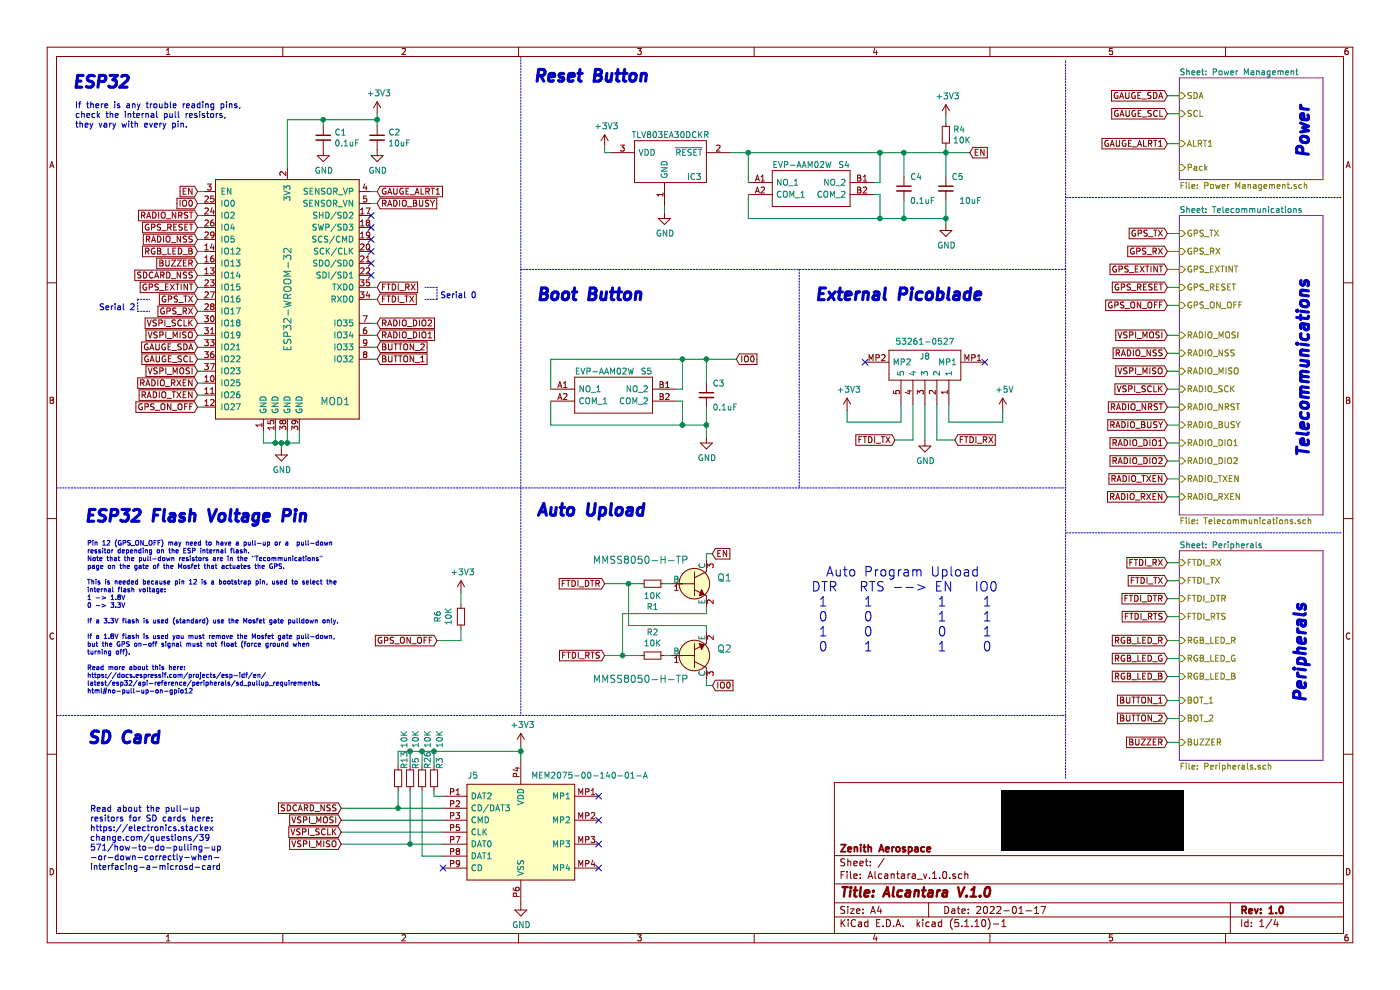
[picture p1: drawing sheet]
EESchema Schematic File Version 4
EELAYER 30 0
EELAYER END
$Descr A4 11693 8268
encoding utf-8
Sheet 1 4
Title "Alcantara V.1.0"
Date "2022-01-17"
Rev "1.0"
Comp "Zenith Aerospace"
Comment1 ""
Comment2 ""
Comment3 ""
Comment4 ""
$EndDescr
$Sheet
S 9850 650  1200 850 
U 60D72946
F0 "Power Management" 50
F1 "Power Management.sch" 50
F2 "SDA" I L 9850 800 50 
F3 "SCL" I L 9850 950 50 
F4 "ALRT1" I L 9850 1200 50 
F5 "Pack" I L 9850 1400 50 
$EndSheet
$Sheet
S 9850 1800 1200 2500
U 60D892C4
F0 "Telecommunications" 50
F1 "Telecommunications.sch" 50
F2 "GPS_TX" I L 9850 1950 50 
F3 "GPS_RX" I L 9850 2100 50 
F4 "GPS_EXTINT" I L 9850 2250 50 
F5 "GPS_RESET" I L 9850 2400 50 
F6 "RADIO_MOSI" I L 9850 2800 50 
F7 "RADIO_MISO" I L 9850 3100 50 
F8 "RADIO_NRST" I L 9850 3400 50 
F9 "RADIO_BUSY" I L 9850 3550 50 
F10 "RADIO_DIO1" I L 9850 3700 50 
F11 "RADIO_DIO2" I L 9850 3850 50 
F12 "RADIO_TXEN" I L 9850 4000 50 
F13 "RADIO_RXEN" I L 9850 4150 50 
F14 "RADIO_NSS" I L 9850 2950 50 
F15 "RADIO_SCK" I L 9850 3250 50 
F16 "GPS_ON_OFF" I L 9850 2550 50 
$EndSheet
$Sheet
S 9850 4600 1200 1750
U 60D8A7EE
F0 "Peripherals" 50
F1 "Peripherals.sch" 50
F2 "FTDI_RX" I L 9850 4700 50 
F3 "FTDI_TX" I L 9850 4850 50 
F4 "RGB_LED_R" I L 9850 5350 50 
F5 "RGB_LED_G" I L 9850 5500 50 
F6 "RGB_LED_B" I L 9850 5650 50 
F7 "BUZZER" I L 9850 6200 50 
F8 "BOT_1" I L 9850 5850 50 
F9 "BOT_2" I L 9850 6000 50 
F10 "FTDI_DTR" I L 9850 5000 50 
F11 "FTDI_RTS" I L 9850 5150 50 
$EndSheet
$Comp
L archive:power_GND #PWR01
U 1 1
P 2350 3750
F 0 "#PWR01" H 2350 3500 50  0001 C CNN
F 1 "GND" H 2355 3577 50  0000 C CNN
F 2 "" H 2350 3750 50  0001 C CNN
F 3 "" H 2350 3750 50  0001 C CNN
	1    2350 3750
	1    0    0    -1  
$EndComp
Wire Wire Line
	2350 3750 2350 3700
Wire Wire Line
	2350 3700 2300 3700
Wire Wire Line
	2200 3700 2200 3600
Wire Wire Line
	2350 3700 2400 3700
Wire Wire Line
	2500 3700 2500 3600
Connection ~ 2350 3700
Wire Wire Line
	2300 3600 2300 3700
Connection ~ 2300 3700
Wire Wire Line
	2300 3700 2200 3700
Wire Wire Line
	2400 3600 2400 3700
Connection ~ 2400 3700
Wire Wire Line
	2400 3700 2500 3700
$Comp
L archive:Device_C_Small C5
U 1 1
P 7900 1575
F 0 "C5" H 8050 1675 50  0000 R CNN
F 1 "10uF" H 8200 1475 50  0000 R CNN
F 2 "Capacitor_SMD:C_0603_1608Metric" H 7900 1575 50  0001 C CNN
F 3 "~" H 7900 1575 50  0001 C CNN
	1    7900 1575
	1    0    0    -1  
$EndComp
$Comp
L archive:power_GND #PWR06
U 1 1
P 7900 1875
F 0 "#PWR06" H 7900 1625 50  0001 C CNN
F 1 "GND" H 7905 1702 50  0000 C CNN
F 2 "" H 7900 1875 50  0001 C CNN
F 3 "" H 7900 1875 50  0001 C CNN
	1    7900 1875
	1    0    0    -1  
$EndComp
Wire Wire Line
	7900 1475 7900 1275
$Comp
L archive:power_+3V3 #PWR07
U 1 1
P 7900 975
F 0 "#PWR07" H 7900 825 50  0001 C CNN
F 1 "+3V3" H 7915 1148 50  0000 C CNN
F 2 "" H 7900 975 50  0001 C CNN
F 3 "" H 7900 975 50  0001 C CNN
	1    7900 975 
	1    0    0    -1  
$EndComp
$Comp
L archive:Device_R_Small R4
U 1 1
P 7900 1125
F 0 "R4" H 7959 1171 50  0000 L CNN
F 1 "10K" H 7959 1080 50  0000 L CNN
F 2 "Resistor_SMD:R_0603_1608Metric" H 7900 1125 50  0001 C CNN
F 3 "~" H 7900 1125 50  0001 C CNN
	1    7900 1125
	1    0    0    -1  
$EndComp
Wire Wire Line
	7900 1225 7900 1275
Connection ~ 7900 1275
Wire Wire Line
	7900 1025 7900 975 
Text GLabel 9750 1200 0    50   Input ~ 0
GAUGE_ALRT1
Text GLabel 9750 1950 0    50   Input ~ 0
GPS_TX
Wire Wire Line
	9750 1950 9850 1950
Wire Wire Line
	9750 2100 9850 2100
Text GLabel 9750 2250 0    50   Input ~ 0
GPS_EXTINT
Wire Wire Line
	9750 2250 9850 2250
Text GLabel 9750 2400 0    50   Input ~ 0
GPS_RESET
Wire Wire Line
	9750 2400 9850 2400
Text GLabel 9750 2550 0    50   Input ~ 0
GPS_ON_OFF
Wire Wire Line
	9750 2550 9850 2550
Wire Wire Line
	9750 2800 9850 2800
Wire Wire Line
	9750 2950 9850 2950
Wire Wire Line
	9750 3100 9850 3100
Text GLabel 9750 3400 0    50   Input ~ 0
RADIO_NRST
Wire Wire Line
	9750 3400 9850 3400
Text GLabel 9750 3550 0    50   Input ~ 0
RADIO_BUSY
Text GLabel 9750 3700 0    50   Input ~ 0
RADIO_DIO1
Text GLabel 9750 3850 0    50   Input ~ 0
RADIO_DIO2
Text GLabel 9750 4000 0    50   Input ~ 0
RADIO_TXEN
Text GLabel 9750 4150 0    50   Input ~ 0
RADIO_RXEN
Wire Wire Line
	9750 3250 9850 3250
Wire Wire Line
	9850 3550 9750 3550
Wire Wire Line
	9850 3850 9750 3850
Wire Wire Line
	9850 4150 9750 4150
Wire Wire Line
	9750 4000 9850 4000
Wire Wire Line
	9750 3700 9850 3700
Wire Wire Line
	9750 800  9850 800 
Wire Wire Line
	9850 950  9750 950 
Wire Wire Line
	9750 1200 9850 1200
Text GLabel 9750 4700 0    50   Input ~ 0
FTDI_RX
Text GLabel 9750 4850 0    50   Input ~ 0
FTDI_TX
Wire Wire Line
	9850 4850 9750 4850
Wire Wire Line
	9750 4700 9850 4700
Text GLabel 9750 5350 0    50   Input ~ 0
RGB_LED_R
Text GLabel 9750 5500 0    50   Input ~ 0
RGB_LED_G
Wire Wire Line
	9850 5500 9750 5500
Wire Wire Line
	9750 5350 9850 5350
Text GLabel 9750 5850 0    50   Input ~ 0
BUTTON_1
Text GLabel 9750 6000 0    50   Input ~ 0
BUTTON_2
Wire Wire Line
	9850 6000 9750 6000
Wire Wire Line
	9750 5850 9850 5850
Text GLabel 9750 5650 0    50   Input ~ 0
RGB_LED_B
Text GLabel 9750 6200 0    50   Input ~ 0
BUZZER
Wire Wire Line
	9850 6200 9750 6200
Wire Wire Line
	9750 5650 9850 5650
$Comp
L archive:dk_RF-Transceiver-Modules_ESP32-WROOM-32 MOD1
U 1 1
P 2200 1500
F 0 "MOD1" H 2800 -350 60  0000 C CNN
F 1 "ESP32-WROOM-32" V 2400 500 60  0000 C CNN
F 2 "digikey-footprints:ESP32-WROOM-32D" H 2400 1700 60  0001 L CNN
F 3 "https://www.espressif.com/sites/default/files/documentation/esp32-wroom-32_datasheet_en.pdf" H 2400 1800 60  0001 L CNN
F 4 "1904-1010-1-ND" H 2400 1900 60  0001 L CNN "Digi-Key_PN"
F 5 "ESP32-WROOM-32" H 2400 2000 60  0001 L CNN "MPN"
F 6 "RF/IF and RFID" H 2400 2100 60  0001 L CNN "Category"
F 7 "RF Transceiver Modules" H 2400 2200 60  0001 L CNN "Family"
F 8 "https://www.espressif.com/sites/default/files/documentation/esp32-wroom-32_datasheet_en.pdf" H 2400 2300 60  0001 L CNN "DK_Datasheet_Link"
F 9 "/product-detail/en/espressif-systems/ESP32-WROOM-32/1904-1010-1-ND/8544305" H 2400 2400 60  0001 L CNN "DK_Detail_Page"
F 10 "SMD MODULE, ESP32-D0WDQ6, 32MBIT" H 2400 2500 60  0001 L CNN "Description"
F 11 "Espressif Systems" H 2400 2600 60  0001 L CNN "Manufacturer"
F 12 "Active" H 2400 2700 60  0001 L CNN "Status"
	1    2200 1500
	1    0    0    -1  
$EndComp
Connection ~ 3150 1000
Wire Wire Line
	3150 950  3150 1000
Connection ~ 2700 1000
Wire Wire Line
	3150 1000 2700 1000
Wire Wire Line
	3150 1000 3150 1050
$Comp
L archive:power_GND #PWR04
U 1 1
P 3150 1250
F 0 "#PWR04" H 3150 1000 50  0001 C CNN
F 1 "GND" H 3155 1077 50  0000 C CNN
F 2 "" H 3150 1250 50  0001 C CNN
F 3 "" H 3150 1250 50  0001 C CNN
	1    3150 1250
	1    0    0    -1  
$EndComp
$Comp
L archive:Device_C_Small C2
U 1 1
P 3150 1150
F 0 "C2" H 3242 1196 50  0000 L CNN
F 1 "10uF" H 3242 1105 50  0000 L CNN
F 2 "Capacitor_SMD:C_0603_1608Metric" H 3150 1150 50  0001 C CNN
F 3 "~" H 3150 1150 50  0001 C CNN
	1    3150 1150
	1    0    0    -1  
$EndComp
Wire Wire Line
	2700 1000 2700 1050
$Comp
L archive:power_GND #PWR02
U 1 1
P 2700 1250
F 0 "#PWR02" H 2700 1000 50  0001 C CNN
F 1 "GND" H 2705 1077 50  0000 C CNN
F 2 "" H 2700 1250 50  0001 C CNN
F 3 "" H 2700 1250 50  0001 C CNN
	1    2700 1250
	1    0    0    -1  
$EndComp
$Comp
L archive:Device_C_Small C1
U 1 1
P 2700 1150
F 0 "C1" H 2792 1196 50  0000 L CNN
F 1 "0.1uF" H 2792 1105 50  0000 L CNN
F 2 "Capacitor_SMD:C_0603_1608Metric" H 2700 1150 50  0001 C CNN
F 3 "~" H 2700 1150 50  0001 C CNN
	1    2700 1150
	1    0    0    -1  
$EndComp
$Comp
L archive:power_+3V3 #PWR03
U 1 1
P 3150 950
F 0 "#PWR03" H 3150 800 50  0001 C CNN
F 1 "+3V3" H 3165 1123 50  0000 C CNN
F 2 "" H 3150 950 50  0001 C CNN
F 3 "" H 3150 950 50  0001 C CNN
	1    3150 950 
	1    0    0    -1  
$EndComp
Wire Wire Line
	2400 1000 2700 1000
$Comp
L archive:Device_C_Small C4
U 1 1
P 7550 1575
F 0 "C4" H 7500 1675 50  0000 R CNN
F 1 "0.1uF" H 7500 1475 50  0000 R CNN
F 2 "Capacitor_SMD:C_0603_1608Metric" H 7550 1575 50  0001 C CNN
F 3 "~" H 7550 1575 50  0001 C CNN
	1    7550 1575
	-1   0    0    -1  
$EndComp
Wire Wire Line
	7550 1825 7550 1675
Wire Wire Line
	7550 1475 7550 1275
Text GLabel 9750 5000 0    50   Input ~ 0
FTDI_DTR
Text GLabel 9750 5150 0    50   Input ~ 0
FTDI_RTS
Wire Wire Line
	9850 5150 9750 5150
Wire Wire Line
	9750 5000 9850 5000
$Comp
L archive:dk_Transistors-Bipolar-BJT-Single_MMSS8050-H-TP Q1
U 1 1
P 5800 4875
F 0 "Q1" H 5988 4928 60  0000 L CNN
F 1 "MMSS8050-H-TP" H 4950 5075 60  0000 L CNN
F 2 "digikey-footprints:SOT-23-3" H 6000 5075 60  0001 L CNN
F 3 "https://www.mccsemi.com/pdf/Products/MMSS8050(SOT-23).pdf" H 6000 5175 60  0001 L CNN
F 4 "MMSS8050-H-TPMSCT-ND" H 6000 5275 60  0001 L CNN "Digi-Key_PN"
F 5 "MMSS8050-H-TP" H 6000 5375 60  0001 L CNN "MPN"
F 6 "Discrete Semiconductor Products" H 6000 5475 60  0001 L CNN "Category"
F 7 "Transistors - Bipolar (BJT) - Single" H 6000 5575 60  0001 L CNN "Family"
F 8 "https://www.mccsemi.com/pdf/Products/MMSS8050(SOT-23).pdf" H 6000 5675 60  0001 L CNN "DK_Datasheet_Link"
F 9 "/product-detail/en/micro-commercial-co/MMSS8050-H-TP/MMSS8050-H-TPMSCT-ND/2825945" H 6000 5775 60  0001 L CNN "DK_Detail_Page"
F 10 "TRANS NPN 25V 1.5A SOT23" H 6000 5875 60  0001 L CNN "Description"
F 11 "Micro Commercial Co" H 6000 5975 60  0001 L CNN "Manufacturer"
F 12 "Active" H 6000 6075 60  0001 L CNN "Status"
	1    5800 4875
	1    0    0    -1  
$EndComp
$Comp
L archive:dk_Transistors-Bipolar-BJT-Single_MMSS8050-H-TP Q2
U 1 1
P 5800 5475
F 0 "Q2" H 5988 5422 60  0000 L CNN
F 1 "MMSS8050-H-TP" H 4950 5675 60  0000 L CNN
F 2 "digikey-footprints:SOT-23-3" H 6000 5675 60  0001 L CNN
F 3 "https://www.mccsemi.com/pdf/Products/MMSS8050(SOT-23).pdf" H 6000 5775 60  0001 L CNN
F 4 "MMSS8050-H-TPMSCT-ND" H 6000 5875 60  0001 L CNN "Digi-Key_PN"
F 5 "MMSS8050-H-TP" H 6000 5975 60  0001 L CNN "MPN"
F 6 "Discrete Semiconductor Products" H 6000 6075 60  0001 L CNN "Category"
F 7 "Transistors - Bipolar (BJT) - Single" H 6000 6175 60  0001 L CNN "Family"
F 8 "https://www.mccsemi.com/pdf/Products/MMSS8050(SOT-23).pdf" H 6000 6275 60  0001 L CNN "DK_Datasheet_Link"
F 9 "/product-detail/en/micro-commercial-co/MMSS8050-H-TP/MMSS8050-H-TPMSCT-ND/2825945" H 6000 6375 60  0001 L CNN "DK_Detail_Page"
F 10 "TRANS NPN 25V 1.5A SOT23" H 6000 6475 60  0001 L CNN "Description"
F 11 "Micro Commercial Co" H 6000 6575 60  0001 L CNN "Manufacturer"
F 12 "Active" H 6000 6675 60  0001 L CNN "Status"
	1    5800 5475
	1    0    0    1   
$EndComp
$Comp
L archive:Device_R_Small R1
U 1 1
P 5450 4875
F 0 "R1" V 5254 4875 50  0000 C CNN
F 1 "10K" V 5345 4875 50  0000 C CNN
F 2 "Resistor_SMD:R_0603_1608Metric" H 5450 4875 50  0001 C CNN
F 3 "~" H 5450 4875 50  0001 C CNN
	1    5450 4875
	0    1    -1   0   
$EndComp
$Comp
L archive:Device_R_Small R2
U 1 1
P 5450 5475
F 0 "R2" V 5254 5475 50  0000 C CNN
F 1 "10K" V 5345 5475 50  0000 C CNN
F 2 "Resistor_SMD:R_0603_1608Metric" H 5450 5475 50  0001 C CNN
F 3 "~" H 5450 5475 50  0001 C CNN
	1    5450 5475
	0    1    1    0   
$EndComp
Wire Wire Line
	5550 5475 5600 5475
Wire Wire Line
	5550 4875 5600 4875
Text GLabel 5050 4875 0    50   Input ~ 0
FTDI_DTR
Text GLabel 5050 5475 0    50   Input ~ 0
FTDI_RTS
Wire Wire Line
	5050 5475 5200 5475
Wire Wire Line
	5050 4875 5250 4875
Wire Wire Line
	5250 4875 5250 5225
Wire Wire Line
	5250 5225 5900 5225
Wire Wire Line
	5900 5225 5900 5275
Connection ~ 5250 4875
Wire Wire Line
	5250 4875 5350 4875
Wire Wire Line
	5900 5075 5900 5125
Wire Wire Line
	5900 5125 5200 5125
Wire Wire Line
	5200 5125 5200 5475
Connection ~ 5200 5475
Wire Wire Line
	5200 5475 5350 5475
Text GLabel 1650 1600 0    50   Input ~ 0
EN
Text GLabel 1650 1700 0    50   Input ~ 0
IO0
Wire Wire Line
	1650 1600 1700 1600
Wire Wire Line
	1650 1700 1700 1700
Wire Wire Line
	1650 1800 1700 1800
Wire Wire Line
	1650 1900 1700 1900
Wire Wire Line
	1650 2000 1700 2000
Wire Wire Line
	1650 2100 1700 2100
Wire Wire Line
	1650 2200 1700 2200
Wire Wire Line
	1650 2300 1700 2300
Wire Wire Line
	1650 2400 1700 2400
Wire Wire Line
	1650 2500 1700 2500
Wire Wire Line
	1650 2600 1700 2600
Text GLabel 8100 1275 2    50   Input ~ 0
EN
Connection ~ 7550 1275
Connection ~ 7550 1825
Wire Wire Line
	7900 1825 7900 1675
Wire Wire Line
	7900 1875 7900 1825
Wire Wire Line
	7550 1825 7900 1825
Connection ~ 7900 1825
Wire Wire Line
	7900 1275 8100 1275
$Comp
L archive:power_GND #PWR05
U 1 1
P 5900 3650
F 0 "#PWR05" H 5900 3400 50  0001 C CNN
F 1 "GND" H 5905 3477 50  0000 C CNN
F 2 "" H 5900 3650 50  0001 C CNN
F 3 "" H 5900 3650 50  0001 C CNN
	1    5900 3650
	1    0    0    -1  
$EndComp
$Comp
L archive:Device_C_Small C3
U 1 1
P 5900 3300
F 0 "C3" H 5850 3400 50  0000 R CNN
F 1 "0.1uF" H 5850 3200 50  0000 R CNN
F 2 "Capacitor_SMD:C_0603_1608Metric" H 5900 3300 50  0001 C CNN
F 3 "~" H 5900 3300 50  0001 C CNN
	1    5900 3300
	-1   0    0    -1  
$EndComp
Wire Wire Line
	5900 3550 5900 3400
Wire Wire Line
	5900 3200 5900 3000
Connection ~ 5900 3000
Text GLabel 6150 3000 2    50   Input ~ 0
IO0
Wire Wire Line
	5900 3000 6150 3000
Wire Wire Line
	5900 3650 5900 3550
Connection ~ 5900 3550
Text GLabel 5950 4625 2    50   Input ~ 0
EN
Text GLabel 5950 5725 2    50   Input ~ 0
IO0
Wire Wire Line
	5900 4675 5900 4625
Wire Wire Line
	5900 4625 5950 4625
Wire Wire Line
	5900 5675 5900 5725
Wire Wire Line
	5900 5725 5950 5725
Text GLabel 3150 2400 2    50   Input ~ 0
FTDI_RX
Text GLabel 3150 2500 2    50   Input ~ 0
FTDI_TX
Wire Wire Line
	3150 2500 3100 2500
Wire Wire Line
	3100 2400 3150 2400
Text GLabel 1650 2600 0    50   Input ~ 0
GPS_RX
Text GLabel 1650 2500 0    50   Input ~ 0
GPS_TX
Text GLabel 1650 2900 0    50   Input ~ 0
GAUGE_SDA
Text GLabel 1650 3000 0    50   Input ~ 0
GAUGE_SCL
Wire Wire Line
	1650 3000 1700 3000
Wire Wire Line
	1650 2900 1700 2900
Text GLabel 1650 2800 0    50   Input ~ 0
VSPI_MISO
Text GLabel 1650 3100 0    50   Input ~ 0
VSPI_MOSI
Text GLabel 1650 2700 0    50   Input ~ 0
VSPI_SCLK
NoConn ~ 3100 2300
NoConn ~ 3100 2200
NoConn ~ 3100 2100
NoConn ~ 3100 2000
NoConn ~ 3100 1900
NoConn ~ 3100 1800
Text GLabel 1650 2100 0    50   Input ~ 0
RGB_LED_B
Text GLabel 3150 3000 2    50   Input ~ 0
BUTTON_1
Text GLabel 3150 2900 2    50   Input ~ 0
BUTTON_2
Text GLabel 1650 1800 0    50   Input ~ 0
RADIO_NRST
Text GLabel 3150 1700 2    50   Input ~ 0
RADIO_BUSY
Text GLabel 3150 2800 2    50   Input ~ 0
RADIO_DIO1
Text GLabel 3150 2700 2    50   Input ~ 0
RADIO_DIO2
Text GLabel 1650 3300 0    50   Input ~ 0
RADIO_TXEN
Text GLabel 1650 3200 0    50   Input ~ 0
RADIO_RXEN
Wire Wire Line
	1650 2700 1700 2700
Wire Wire Line
	1650 2800 1700 2800
Wire Wire Line
	1650 3300 1700 3300
Wire Wire Line
	1650 3400 1700 3400
Text GLabel 1650 2200 0    50   Input ~ 0
BUZZER
Wire Wire Line
	1650 3200 1700 3200
Text GLabel 1650 1900 0    50   Input ~ 0
GPS_RESET
Wire Wire Line
	1650 3100 1700 3100
Text GLabel 1650 2400 0    50   Input ~ 0
GPS_EXTINT
Text GLabel 3150 1600 2    50   Input ~ 0
GAUGE_ALRT1
Wire Wire Line
	3100 2700 3150 2700
Wire Wire Line
	3100 2800 3150 2800
Wire Wire Line
	3100 2900 3150 2900
Wire Wire Line
	3100 3000 3150 3000
$Comp
L archive:power_+3V3 #PWR053
U 1 1
P 7075 3425
F 0 "#PWR053" H 7075 3275 50  0001 C CNN
F 1 "+3V3" H 7090 3598 50  0000 C CNN
F 2 "" H 7075 3425 50  0001 C CNN
F 3 "" H 7075 3425 50  0001 C CNN
	1    7075 3425
	1    0    0    -1  
$EndComp
$Comp
L archive:power_+5V #PWR051
U 1 1
P 8375 3425
F 0 "#PWR051" H 8375 3275 50  0001 C CNN
F 1 "+5V" H 8390 3598 50  0000 C CNN
F 2 "" H 8375 3425 50  0001 C CNN
F 3 "" H 8375 3425 50  0001 C CNN
	1    8375 3425
	1    0    0    -1  
$EndComp
Wire Wire Line
	7075 3525 7525 3525
Wire Wire Line
	7525 3525 7525 3375
$Comp
L archive:power_GND #PWR052
U 1 1
P 7725 3675
F 0 "#PWR052" H 7725 3425 50  0001 C CNN
F 1 "GND" H 7730 3502 50  0000 C CNN
F 2 "" H 7725 3675 50  0001 C CNN
F 3 "" H 7725 3675 50  0001 C CNN
	1    7725 3675
	1    0    0    -1  
$EndComp
Wire Wire Line
	7725 3675 7725 3375
Text GLabel 7975 3675 2    50   Input ~ 0
FTDI_RX
Text GLabel 7475 3675 0    50   Input ~ 0
FTDI_TX
Wire Wire Line
	7825 3675 7825 3375
Wire Wire Line
	7625 3675 7625 3375
Wire Notes Line
	1150 2500 1250 2500
Wire Notes Line
	1150 2600 1250 2600
Wire Notes Line
	1150 2500 1150 2600
Text Notes 3675 2500 0    50   ~ 0
Serial 0
Wire Notes Line
	3650 2500 3550 2500
Wire Notes Line
	3650 2400 3550 2400
Wire Notes Line
	3650 2500 3650 2400
$Comp
L archive:SamacSys_Parts_EVP-AAM02W S5
U 1 1
P 4450 3250
F 0 "S5" H 5400 3400 50  0000 C CNN
F 1 "EVP-AAM02W" H 5050 3400 50  0000 C CNN
F 2 "SamacSys_Parts:EVPAAM02W" H 5500 3350 50  0001 L CNN
F 3 "https://industrial.panasonic.com/cdbs/www-data/pdf/ATK0000/ATK0000C372.pdf" H 5500 3250 50  0001 L CNN
F 4 "SWITCH, LIGHT TOUCH, SMD, 3.5M" H 5500 3150 50  0001 L CNN "Description"
F 5 "1.9" H 5500 3050 50  0001 L CNN "Height"
F 6 "667-EVP-AAM02W" H 5500 2950 50  0001 L CNN "Mouser Part Number"
F 7 "https://www.mouser.co.uk/ProductDetail/Panasonic/EVP-AAM02W?qs=OiaALIbqWFRm1%252BJyUPAzgA%3D%3D" H 5500 2850 50  0001 L CNN "Mouser Price/Stock"
F 8 "Panasonic" H 5500 2750 50  0001 L CNN "Manufacturer_Name"
F 9 "EVP-AAM02W" H 5500 2650 50  0001 L CNN "Manufacturer_Part_Number"
	1    4450 3250
	1    0    0    -1  
$EndComp
Wire Wire Line
	4600 3250 4600 3000
Wire Wire Line
	4600 3000 5700 3000
Wire Wire Line
	5700 3000 5700 3250
Wire Wire Line
	5700 3250 5650 3250
Wire Wire Line
	4600 3350 4600 3550
Wire Wire Line
	4600 3550 5700 3550
Wire Wire Line
	5700 3350 5650 3350
Connection ~ 5700 3000
Connection ~ 5700 3550
Wire Wire Line
	5700 3350 5700 3550
$Comp
L archive:SamacSys_Parts_EVP-AAM02W S4
U 1 1
P 6100 1525
F 0 "S4" H 7050 1675 50  0000 C CNN
F 1 "EVP-AAM02W" H 6700 1675 50  0000 C CNN
F 2 "SamacSys_Parts:EVPAAM02W" H 7150 1625 50  0001 L CNN
F 3 "https://industrial.panasonic.com/cdbs/www-data/pdf/ATK0000/ATK0000C372.pdf" H 7150 1525 50  0001 L CNN
F 4 "SWITCH, LIGHT TOUCH, SMD, 3.5M" H 7150 1425 50  0001 L CNN "Description"
F 5 "1.9" H 7150 1325 50  0001 L CNN "Height"
F 6 "667-EVP-AAM02W" H 7150 1225 50  0001 L CNN "Mouser Part Number"
F 7 "https://www.mouser.co.uk/ProductDetail/Panasonic/EVP-AAM02W?qs=OiaALIbqWFRm1%252BJyUPAzgA%3D%3D" H 7150 1125 50  0001 L CNN "Mouser Price/Stock"
F 8 "Panasonic" H 7150 1025 50  0001 L CNN "Manufacturer_Name"
F 9 "EVP-AAM02W" H 7150 925 50  0001 L CNN "Manufacturer_Part_Number"
	1    6100 1525
	1    0    0    -1  
$EndComp
Wire Wire Line
	6250 1525 6250 1275
Wire Wire Line
	6250 1275 7350 1275
Wire Wire Line
	7350 1275 7350 1525
Wire Wire Line
	7350 1525 7300 1525
Wire Wire Line
	6250 1625 6250 1825
Wire Wire Line
	6250 1825 7350 1825
Wire Wire Line
	7350 1625 7300 1625
Connection ~ 7350 1275
Connection ~ 7350 1825
Wire Wire Line
	7350 1625 7350 1825
Text GLabel 1650 3400 0    50   Input ~ 0
GPS_ON_OFF
Text GLabel 1650 2300 0    50   Input ~ 0
SDCARD_NSS
Wire Wire Line
	7825 3675 7975 3675
Wire Wire Line
	7625 3675 7475 3675
Wire Wire Line
	7550 1275 7900 1275
Wire Wire Line
	3150 1600 3100 1600
Wire Wire Line
	3150 1700 3100 1700
Wire Wire Line
	2400 1000 2400 1400
Text GLabel 9750 3100 0    50   Input ~ 0
VSPI_MISO
Text GLabel 9750 2800 0    50   Input ~ 0
VSPI_MOSI
Text GLabel 9750 3250 0    50   Input ~ 0
VSPI_SCLK
Text GLabel 9750 2950 0    50   Input ~ 0
RADIO_NSS
Text GLabel 1650 2000 0    50   Input ~ 0
RADIO_NSS
$Comp
L archive:Device_R_Small R3
U 1 1
P 3625 6500
F 0 "R3" V 3575 6625 50  0000 C CNN
F 1 "10K" V 3575 6825 50  0000 C CNN
F 2 "Resistor_SMD:R_0603_1608Metric" H 3625 6500 50  0001 C CNN
F 3 "~" H 3625 6500 50  0001 C CNN
	1    3625 6500
	-1   0    0    -1  
$EndComp
Wire Wire Line
	3650 5350 3850 5350
$Comp
L archive:Device_R_Small R6
U 1 1
P 3850 5150
F 0 "R6" V 3654 5150 50  0000 C CNN
F 1 "10K" V 3745 5150 50  0000 C CNN
F 2 "Resistor_SMD:R_0603_1608Metric" H 3850 5150 50  0001 C CNN
F 3 "~" H 3850 5150 50  0001 C CNN
	1    3850 5150
	1    0    0    -1  
$EndComp
Wire Wire Line
	3850 5350 3850 5250
$Comp
L archive:power_+3V3 #PWR0105
U 1 1
P 3850 4950
F 0 "#PWR0105" H 3850 4800 50  0001 C CNN
F 1 "+3V3" H 3865 5123 50  0000 C CNN
F 2 "" H 3850 4950 50  0001 C CNN
F 3 "" H 3850 4950 50  0001 C CNN
	1    3850 4950
	1    0    0    -1  
$EndComp
Wire Wire Line
	3850 5050 3850 4950
Text Notes 725  5800 0    39   ~ 0
Pin 12 (GPS_ON_OFF) may need to have a pull-up or a  pull-down\nressitor depending on the ESP internal flash.\nNote that the pull-down resistors are in the "Tecommunications"\npage on the gate of the Mosfet that actuates the GPS.\n\nThis is needed because pin 12 is a bootstrap pin, used to select the\ninternal flash voltage: \n1 -> 1.8V\n0 -> 3.3V\n\nIf a 3.3V flash is used (standard) use the Mosfet gate pulldown only.\n\nIf a 1.8V flash is used you must remove the Mosfet gate pull-down,\nbut the GPS on-off signal must not float (force ground when \nturning off).\n\nRead more about this here:\nhttps://docs.espressif.com/projects/esp-idf/en/\nlatest/esp32/api-reference/peripherals/sd_pullup_requirements.\nhtml#no-pull-up-on-gpio12
Wire Wire Line
	7925 3525 7925 3375
Wire Wire Line
	7925 3525 8375 3525
Text GLabel 3650 5350 0    50   Input ~ 0
GPS_ON_OFF
$Comp
L archive:Device_R_Small R5
U 1 1
P 3425 6500
F 0 "R5" V 3375 6625 50  0000 C CNN
F 1 "10K" V 3375 6825 50  0000 C CNN
F 2 "Resistor_SMD:R_0603_1608Metric" H 3425 6500 50  0001 C CNN
F 3 "~" H 3425 6500 50  0001 C CNN
	1    3425 6500
	-1   0    0    -1  
$EndComp
$Comp
L archive:SamacSys_Parts_53261-0527 J8
U 1 1
P 7525 2525
F 0 "J8" H 7725 2075 50  0000 C CNN
F 1 "53261-0527" H 7725 2199 50  0000 C CNN
F 2 "SamacSys_Parts:532610527" H 8275 2625 50  0001 L CNN
F 3 "https://www.molex.com/pdm_docs/sd/532610527_sd.pdf" H 8275 2525 50  0001 L CNN
F 4 "Headers & Wire Housings 1.25 WtB Wafer Assy 5Ckt Black EmbsTpPkg" H 8275 2425 50  0001 L CNN "Description"
F 5 "3.6" H 8275 2325 50  0001 L CNN "Height"
F 6 "538-53261-0527" H 8275 2225 50  0001 L CNN "Mouser Part Number"
F 7 "https://www.mouser.co.uk/ProductDetail/Molex/53261-0527?qs=9BfFgGvh7CfHi4ffVX3mWA%3D%3D" H 8275 2125 50  0001 L CNN "Mouser Price/Stock"
F 8 "Molex" H 8275 2025 50  0001 L CNN "Manufacturer_Name"
F 9 "53261-0527" H 8275 1925 50  0001 L CNN "Manufacturer_Part_Number"
	1    7525 2525
	1    0    0    -1  
$EndComp
NoConn ~ 8225 3025
NoConn ~ 7225 3025
$Comp
L archive:Device_R_Small R26
U 1 1
P 3525 6500
F 0 "R26" V 3475 6650 50  0000 C CNN
F 1 "10K" V 3475 6825 50  0000 C CNN
F 2 "Resistor_SMD:R_0603_1608Metric" H 3525 6500 50  0001 C CNN
F 3 "~" H 3525 6500 50  0001 C CNN
	1    3525 6500
	-1   0    0    -1  
$EndComp
$Comp
L archive:Device_R_Small R13
U 1 1
P 3325 6500
F 0 "R13" V 3375 6350 50  0000 C CNN
F 1 "10K" V 3375 6175 50  0000 C CNN
F 2 "Resistor_SMD:R_0603_1608Metric" H 3325 6500 50  0001 C CNN
F 3 "~" H 3325 6500 50  0001 C CNN
	1    3325 6500
	1    0    0    1   
$EndComp
Text Notes 750  7275 0    50   ~ 0
Read about the pull-up\nresitors for SD cards here:\nhttps://electronics.stackex\nchange.com/questions/39\n571/how-to-do-pulling-up\n-or-down-correctly-when-\ninterfacing-a-microsd-card
Wire Wire Line
	8375 3425 8375 3525
Wire Wire Line
	7075 3425 7075 3525
$Comp
L archive:SamacSys_Parts_TLV803EA30DCKR IC3
U 1 1
P 6300 1325
F 0 "IC3" H 6800 1175 50  0000 C CNN
F 1 "TLV803EA30DCKR" H 7000 1525 50  0000 C CNN
F 2 "Package_TO_SOT_SMD:SOT-323_SC-70" H 7350 1425 50  0001 L CNN
F 3 "https://www.ti.com/lit/ds/symlink/tlv803e.pdf?ts=1605772505370&ref_url=https%253A%252F%252Fwww.ti.com%252Fstore%252Fti%252Fen%252Fsearch%252F%253Ftext%253DTLV803EA29DCKR%2526searchType%253D" H 7350 1325 50  0001 L CNN
F 4 "Supervisory Circuits Low-power 3-pin voltage supervisor (reset IC) with active-low open-drain reset 3-SC70 -40 to 125" H 7350 1225 50  0001 L CNN "Description"
F 5 "1.1" H 7350 1125 50  0001 L CNN "Height"
F 6 "595-TLV803EA30DCKR" H 7350 1025 50  0001 L CNN "Mouser Part Number"
F 7 "https://www.mouser.co.uk/ProductDetail/Texas-Instruments/TLV803EA30DCKR?qs=vmHwEFxEFR9h1oD8%2F6nRXw%3D%3D" H 7350 925 50  0001 L CNN "Mouser Price/Stock"
F 8 "Texas Instruments" H 7350 825 50  0001 L CNN "Manufacturer_Name"
F 9 "TLV803EA30DCKR" H 7350 725 50  0001 L CNN "Manufacturer_Part_Number"
	1    6300 1325
	-1   0    0    -1  
$EndComp
Wire Wire Line
	7350 1275 7550 1275
Wire Wire Line
	7350 1825 7550 1825
$Comp
L archive:power_GND #PWR0116
U 1 1
P 5550 1775
F 0 "#PWR0116" H 5550 1525 50  0001 C CNN
F 1 "GND" H 5555 1602 50  0000 C CNN
F 2 "" H 5550 1775 50  0001 C CNN
F 3 "" H 5550 1775 50  0001 C CNN
	1    5550 1775
	1    0    0    -1  
$EndComp
Wire Wire Line
	5550 1775 5550 1725
Wire Wire Line
	6100 1275 6250 1275
Connection ~ 6250 1275
$Comp
L archive:power_+3V3 #PWR0117
U 1 1
P 5050 1225
F 0 "#PWR0117" H 5050 1075 50  0001 C CNN
F 1 "+3V3" H 5065 1398 50  0000 C CNN
F 2 "" H 5050 1225 50  0001 C CNN
F 3 "" H 5050 1225 50  0001 C CNN
	1    5050 1225
	1    0    0    -1  
$EndComp
Wire Wire Line
	5050 1225 5050 1275
Wire Wire Line
	5050 1275 5100 1275
Wire Wire Line
	5700 3000 5900 3000
Wire Wire Line
	5700 3550 5900 3550
Text Notes 6775 5450 0    79   ~ 0
  Auto Program Upload\nDTR   RTS --> EN   IO0\n 1     1         1     1\n 0     0         1     1\n 1     0         0     1\n 0     1         1     0
Wire Notes Line
	8900 6500 8900 500 
Wire Notes Line
	11200 4450 8900 4450
Wire Notes Line
	11200 1650 8900 1650
Text Notes 4450 700  0    98   Italic 20
Reset Button
Text Notes 700  4375 0    98   Italic 20
ESP32 Flash Voltage Pin\n
Text Notes 600  750  0    98   Italic 20
ESP32
Text Notes 4475 4325 0    98   Italic 20
Auto Upload
Text Notes 6800 2525 0    98   Italic 20
External Picoblade\n
Text Notes 725  6225 0    98   Italic 20
SD Card
Text GLabel 9750 950  0    50   Input ~ 0
GAUGE_SCL
Text GLabel 9750 800  0    50   Input ~ 0
GAUGE_SDA
Text GLabel 9750 2100 0    50   Input ~ 0
GPS_RX
Text Notes 625  1075 0    50   ~ 0
If there is any trouble reading pins,\ncheck the internal pull resistors,\nthey vary with every pin.
Text Notes 825  2600 0    50   ~ 0
Serial 2
Text Notes 4475 2525 0    98   Italic 20
Boot Button
Text Notes 10950 1325 1    98   Italic 20
Power
Text Notes 10950 3825 1    98   Italic 20
Telecommunications
Text Notes 10925 5875 1    98   Italic 20
Peripherals
Wire Notes Line
	475  4075 8900 4075
Wire Notes Line
	4350 2250 8900 2250
Wire Notes Line
	6675 2250 6675 4075
Wire Notes Line
	475  5975 8900 5975
Wire Notes Line
	4350 475  4350 5975
$Comp
L archive:SamacSys_Parts_MEM2075-00-140-01-A J5
U 1 1
P 3700 6650
F 0 "J5" H 3950 6825 50  0000 C CNN
F 1 "MEM2075-00-140-01-A" H 4925 6825 50  0000 C CNN
F 2 "SamacSys_Parts:MEM20750014001A" H 4850 6750 50  0001 L CNN
F 3 "" H 4850 6650 50  0001 L CNN
F 4 "GCT (GLOBAL CONNECTOR TECHNOLOGY) - MEM2075-00-140-01-A - MICRO SD CARD CONN, PUSH-PUSH, 9POS, SMT" H 4850 6550 50  0001 L CNN "Description"
F 5 "1.45" H 4850 6450 50  0001 L CNN "Height"
F 6 "640-MEM20750014001A" H 4850 6350 50  0001 L CNN "Mouser Part Number"
F 7 "https://www.mouser.co.uk/ProductDetail/GCT/MEM2075-00-140-01-A?qs=KUoIvG%2F9IlZvfWpeERlq3Q%3D%3D" H 4850 6250 50  0001 L CNN "Mouser Price/Stock"
F 8 "GCT (GLOBAL CONNECTOR TECHNOLOGY)" H 4850 6150 50  0001 L CNN "Manufacturer_Name"
F 9 "MEM2075-00-140-01-A" H 4850 6050 50  0001 L CNN "Manufacturer_Part_Number"
	1    3700 6650
	1    0    0    -1  
$EndComp
Text GLabel 2850 6950 0    50   Input ~ 0
VSPI_SCLK
Text GLabel 2850 6850 0    50   Input ~ 0
VSPI_MOSI
Text GLabel 2850 6750 0    50   Input ~ 0
SDCARD_NSS
Wire Wire Line
	3625 6600 3625 6650
Wire Wire Line
	3625 6650 3700 6650
Wire Wire Line
	3700 6750 3325 6750
Wire Wire Line
	3325 6750 3325 6600
Wire Wire Line
	2850 6750 3325 6750
Connection ~ 3325 6750
Wire Wire Line
	2850 6850 3700 6850
Wire Wire Line
	3700 6950 2850 6950
Text GLabel 2850 7050 0    50   Input ~ 0
VSPI_MISO
Wire Wire Line
	2850 7050 3425 7050
Wire Wire Line
	3525 6600 3525 7150
Wire Wire Line
	3525 7150 3700 7150
$Comp
L archive:power_GND #PWR0103
U 1 1
P 4350 7550
F 0 "#PWR0103" H 4350 7300 50  0001 C CNN
F 1 "GND" H 4355 7377 50  0000 C CNN
F 2 "" H 4350 7550 50  0001 C CNN
F 3 "" H 4350 7550 50  0001 C CNN
	1    4350 7550
	1    0    0    -1  
$EndComp
$Comp
L archive:power_+3V3 #PWR0104
U 1 1
P 4350 6225
F 0 "#PWR0104" H 4350 6075 50  0001 C CNN
F 1 "+3V3" H 4365 6398 50  0000 C CNN
F 2 "" H 4350 6225 50  0001 C CNN
F 3 "" H 4350 6225 50  0001 C CNN
	1    4350 6225
	1    0    0    -1  
$EndComp
Wire Wire Line
	4350 6225 4350 6275
NoConn ~ 5000 6650
NoConn ~ 5000 6850
NoConn ~ 5000 7050
NoConn ~ 5000 7250
NoConn ~ 3700 7250
Wire Wire Line
	3425 6600 3425 7050
Connection ~ 3425 7050
Wire Wire Line
	3425 7050 3700 7050
Wire Wire Line
	3325 6400 3325 6275
Wire Wire Line
	3325 6275 3425 6275
Connection ~ 4350 6275
Wire Wire Line
	4350 6275 4350 6350
Wire Wire Line
	3425 6400 3425 6275
Connection ~ 3425 6275
Wire Wire Line
	3425 6275 3525 6275
Wire Wire Line
	3525 6400 3525 6275
Connection ~ 3525 6275
Wire Wire Line
	3525 6275 3625 6275
Wire Wire Line
	3625 6400 3625 6275
Connection ~ 3625 6275
Wire Wire Line
	3625 6275 4350 6275
$EndSCHEMATC
